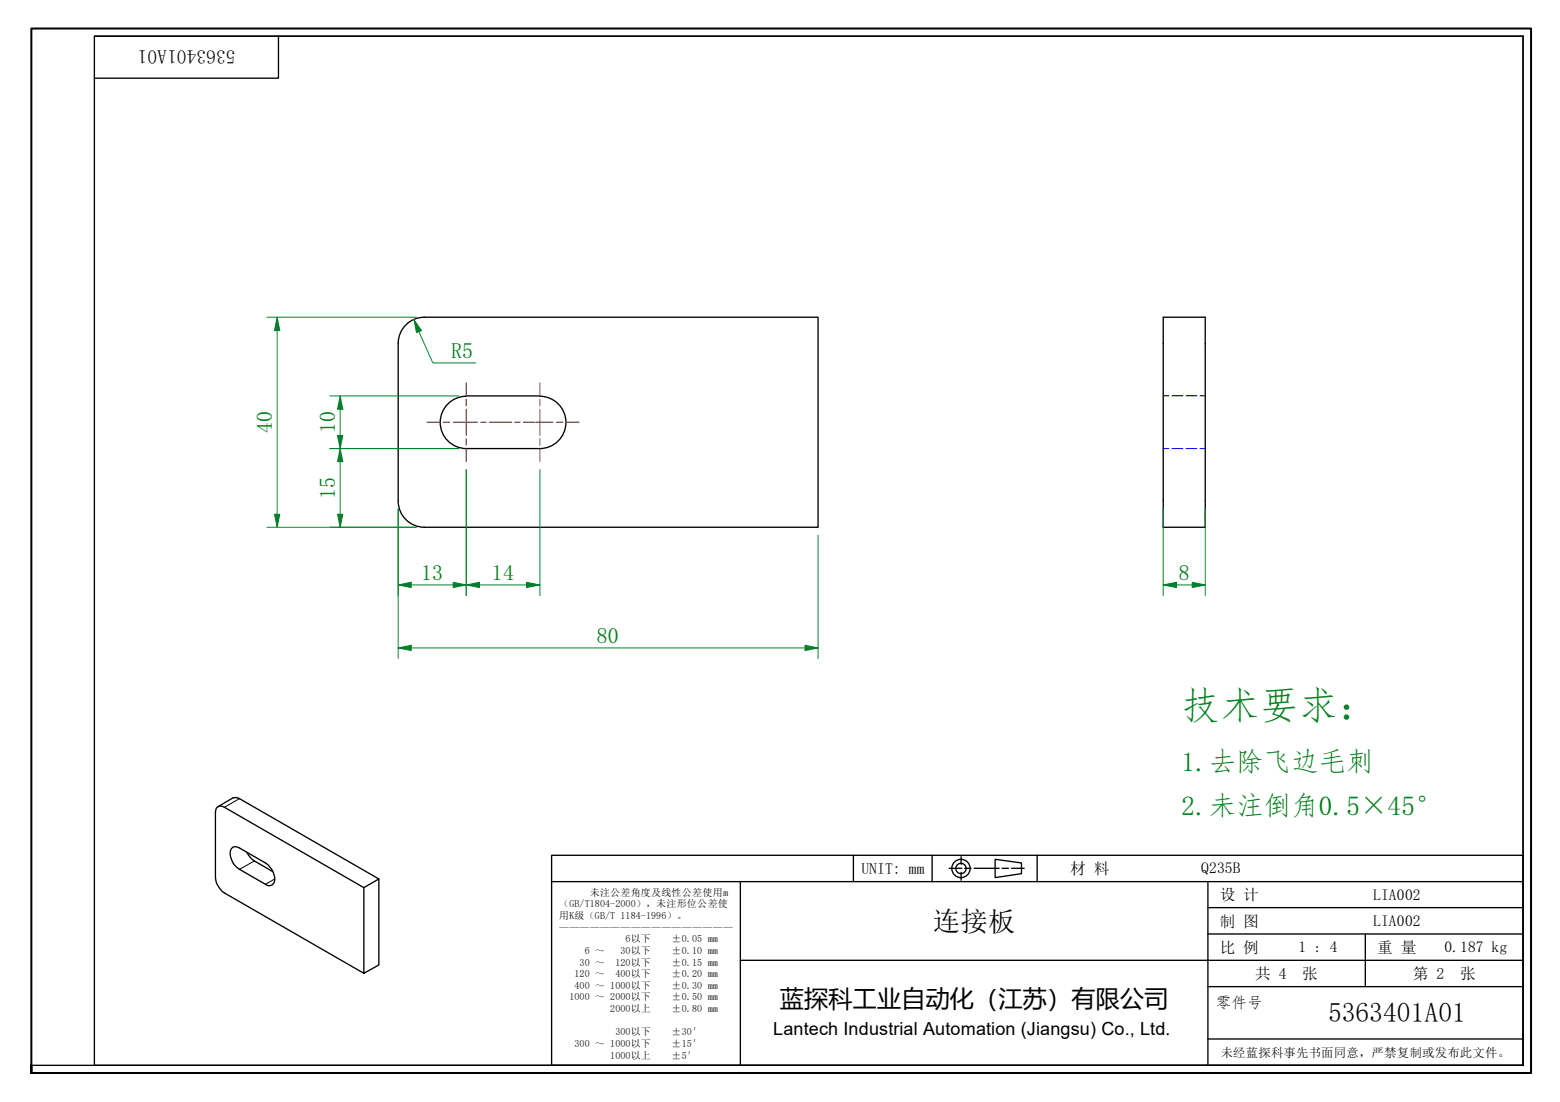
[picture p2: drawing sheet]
<svg xmlns="http://www.w3.org/2000/svg" width="297mm" height="210mm" viewBox="0 0 297 210" stroke-linecap="round" stroke-linejoin="round" font-family="sans-serif">
<path d="M75.8 65.4a5 5 0 0 1 5-5h75v40h-75a5 5 0 0 1-5-5M75.8 65.4v30M88.8 75.4h14M88.8 75.5a5 5 0 0 0-5 5 5 5 0 0 0 5 4.9M102.8 75.5a5 5 0 0 1 5 5 5 5 0 0 1-5 4.9M221.5 60.4h8v40h-8zM88.8 85.4h14M41.5 153.6l2.8-1.6 .8-.1 .5 .2 26.5 15.3M44.1 161.6a1.05 1.05 0 0 1 1.5-.1l4.9 2.9a3.7 3.7 0 0 1 1.8 3.5 1.03 1.03 0 0 1-1.8 .5l-4.9-2.8a3.5 3.5 0 0 1-1.7-3.6zM47 162.3a4 4 0 0 0 1.5 1.7l3.4 2M69.3 169.1l2.8-1.7v16.4l-2.8 1.6zM69.3 169.1l-26.6-15.3a1.05 1.05 0 0 0-1.2-.1 1.05 1.05 0 0 0-.5 1.1v12.2a4 4 0 0 0 1.7 3.1l26.6 15.3" fill="none" stroke="#000" stroke-width=".25"/>
<path d="M221.5 75.4h1.1M223.1 75.4h2.1M225.8 75.4h2.1M228.5 75.4h1M221.5 85.4h1.1M223.1 85.4h2.1M225.8 85.4h2.1M228.5 85.4h1" fill="none" stroke="#00f" stroke-width=".19"/>
<path d="M45.6 152.1l-2.9 1.7M48.5 164l-2.9 1.6M52.3 167.4l-1.8 1" fill="none" stroke="#000" stroke-width=".19"/>
<path d="M6 204.4v-1.5v1.5M6 202.9v-197.5h285.5v199h-285.5" fill="none" stroke="#000" stroke-width=".38"/>
<path d="M18 6.9h272v196h-272zM18 6.9h272M53 6.9v8h-35M290 6.9v196h-284" fill="none" stroke="#000" stroke-width=".25"/>
<g fill="none" stroke="#000" stroke-width=".25">
<path d="M105 162.9h185v40h-185zM105 167.9h185M141 167.9v35M162.5 162.9v5M177.5 162.9v5M180.7 165.4h2.4M183 163.2v1.4M183 166.2v1.5M183.7 165.4h1.2M185.5 165.4h4.7M189.5 163.7l5 .7v2l-5 .8zM190.8 165.4h1.2"/>
<path d="M192.6 165.4h2.4M197.5 162.9v5M230 167.9v35M230 177.9h60M230 172.9h60M260 177.9v10M291.5 162.9v41.5h-186.5M141 182.9h149M230 197.9h60M230 187.9h60"/>
<circle cx="183" cy="165.4" r="1.75"/>
<circle cx="183" cy="165.4" r=".98"/>
</g>
<g fill="none" stroke="#f00" stroke-width=".19">
<path d="M88.8 72.9v2.5M88.8 76v1.3M88.8 77.9v5.1M102.8 72.9v2.5M102.8 76v1.3M102.8 77.9v5.1M81.3 80.4h2.5M84.4 80.4h1.3M86.3 80.4h4.6M88.8 83.5v1.3M88.8 85.4v2.5M91.5 80.4h1.1"/>
<path d="M93.2 80.4h4.3M98 80.4h1.1M99.6 80.4h2.2M102 80.4h3.3M102.8 83.5v1.3M102.8 85.4v2.5M105.9 80.4h1.3M107.8 80.4h2.5"/>
</g>
<path d="M75.8 123.4h2.5" fill="none" stroke="#00803f" stroke-width=".19"/>
<path d="M75.8 123.4l2.5-.5v1z" fill="#00803f"/>
<path d="M75.8 123.4l2.5-.5v1zM153.3 123.4h2.5" fill="none" stroke="#00803f" stroke-width=".19"/>
<path d="M153.3 122.9l2.5 .5-2.5 .5z" fill="#00803f"/>
<path d="M75.8 96.9v28.5M75.8 111.4h2.5M155.8 102v23.4M78.3 123.4h75M153.3 122.9l2.5 .5-2.5 .5z" fill="none" stroke="#00803f" stroke-width=".19"/>
<path d="M75.8 111.4l2.5-.5v1z" fill="#00803f"/>
<path d="M75.8 111.4l2.5-.5v1zM86.3 111.4h2.5" fill="none" stroke="#00803f" stroke-width=".19"/>
<path d="M86.3 110.9l2.5 .5-2.5 .5z" fill="#00803f"/>
<path d="M75.8 96.9v16.5M88.8 89.4v24M78.3 111.4h8M86.3 110.9l2.5 .5-2.5 .5zM88.8 111.4h2.5" fill="none" stroke="#00803f" stroke-width=".19"/>
<path d="M88.8 111.4l2.5-.5v1z" fill="#00803f"/>
<path d="M88.8 111.4l2.5-.5v1zM100.3 111.4h2.5" fill="none" stroke="#00803f" stroke-width=".19"/>
<path d="M100.3 110.9l2.5 .5-2.5 .5z" fill="#00803f"/>
<path d="M52.8 60.4v2.6M88.8 89.4v24M102.8 89.4v24M91.3 111.4h9M100.3 110.9l2.5 .5-2.5 .5z" fill="none" stroke="#00803f" stroke-width=".19"/>
<path d="M52.8 60.4l.5 2.6h-1z" fill="#00803f"/>
<path d="M52.8 60.4l.5 2.6h-1zM52.8 98v2.4" fill="none" stroke="#00803f" stroke-width=".19"/>
<path d="M52.3 98h1l-.5 2.4z" fill="#00803f"/>
<path d="M50.8 60.4h28.5M52.8 63v35M52.3 98h1l-.5 2.4zM64.8 98v2.4M50.8 100.4h28.5" fill="none" stroke="#00803f" stroke-width=".19"/>
<path d="M64.3 98h1l-.5 2.4z" fill="#00803f"/>
<path d="M64.3 98h1l-.5 2.4zM64.8 85.4v2.5" fill="none" stroke="#00803f" stroke-width=".19"/>
<path d="M64.8 85.4l.5 2.5h-1z" fill="#00803f"/>
<path d="M64.8 75.4v2.5M62.8 85.4h24.5M64.8 85.4l.5 2.5h-1zM64.8 87.9v10.1M62.8 100.4h16.5" fill="none" stroke="#00803f" stroke-width=".19"/>
<path d="M64.8 75.4l.5 2.5h-1z" fill="#00803f"/>
<path d="M64.8 75.4l.5 2.5h-1zM64.8 83v2.4" fill="none" stroke="#00803f" stroke-width=".19"/>
<path d="M64.3 83h1l-.5 2.4z" fill="#00803f"/>
<path d="M62.8 75.4h24.5M64.8 77.9v5.1M62.8 85.4h24.5M64.3 83h1l-.5 2.4zM221.5 111.4h2.5" fill="none" stroke="#00803f" stroke-width=".19"/>
<path d="M221.5 111.4l2.5-.5v1z" fill="#00803f"/>
<path d="M221.5 111.4l2.5-.5v1zM227 111.4h2.5" fill="none" stroke="#00803f" stroke-width=".19"/>
<path d="M227 110.9l2.5 .5-2.5 .5z" fill="#00803f"/>
<path d="M78.8 60.9l1 2.3M221.5 96.9v16.5M229.5 96.9v16.5M224 111.4h3M227 110.9l2.5 .5-2.5 .5z" fill="none" stroke="#00803f" stroke-width=".19"/>
<path d="M78.8 60.9l1.5 2.1-1 .3z" fill="#00803f"/>
<path d="M78.8 60.9l1.5 2.1-1 .3zM79.8 63.2l2.6 5.9h8.2" fill="none" stroke="#00803f" stroke-width=".19"/>
<text font-size="7.4" fill="#008000" x="225" y="136.9">技术要求：</text>
<g font-size="5.2" fill="#008000">
<text x="225" y="146.8">1.去除飞边毛刺</text>
<text x="225" y="155.2">2.未注倒角0.5×45°</text>
</g>
<g font-size="5.2">
<text x="177.6" y="177.3">连接板</text>
<text x="252.9" y="194.7">5363401A01</text>
</g>
<text font-size="4.6" x="148.5" y="191.9">蓝探科工业自动化（江苏）有限公司</text>
<g font-size="4.2" fill="#008000">
<text x="85.9" y="68.1">R5</text>
<text x="51.8" y="82.5" transform="rotate(-90 51.8 82.5)">40</text>
<text x="63.8" y="82.5" transform="rotate(-90 63.8 82.5)">10</text>
<text x="63.8" y="95" transform="rotate(-90 63.8 95)">15</text>
<text x="80.2" y="110.4">13</text>
<text x="93.7" y="110.5">14</text>
<text x="224.5" y="110.4">8</text>
<text x="113.7" y="122.4">80</text>
</g>
<text font-size="3.7" x="44.8" y="9.6" transform="rotate(180 44.8 9.6)">5363401A01</text>
<text font-size="3.4" x="147.2" y="197.1">Lantech Industrial Automation (Jiangsu) Co., Ltd.</text>
<g font-size="3">
<text x="164" y="166.4">UNIT: mm</text>
<text x="203.8" y="166.5">材 料</text>
<text x="228.7" y="166.3">Q235B</text>
<text x="232.3" y="171.5">设 计</text>
<text x="261.5" y="171.4">LIA002</text>
<text x="232.3" y="176.5">制 图</text>
<text x="261.5" y="176.4">LIA002</text>
<text x="232.3" y="181.5">比 例</text>
<text x="247.3" y="181.4">1 : 4</text>
<text x="262.3" y="181.5">重 量</text>
<text x="275" y="181.3">0.187 kg</text>
<text x="231.5" y="191.9">零件号</text>
<text x="239" y="186.5">共 4</text>
<text x="248" y="186.5">张</text>
<text x="269" y="186.5">第 2</text>
<text x="278" y="186.5">张</text>
</g>
<text font-size="2.3" x="232.5" y="201.3">未经蓝探科事先书面同意，严禁复制或发布此文件。</text>
<g font-size="1.9">
<text x="106.5" y="172.8">（GB/T1804-2000），未注形位公差使</text>
<text x="112.3" y="170.6">未注公差角度及线性公差使用m</text>
<text x="106.5" y="175">用K级（GB/T 1184-1996）。</text>
<text x="106.5" y="177.3">—————————————————</text>
<text x="119.1" y="179.5">6以下</text>
<text x="127.9" y="179.5">±0.05 mm</text>
<text x="110.4" y="183.9">30 ～</text>
<text x="111.4" y="181.7">6 ～</text>
<text x="117.2" y="183.9">120以下</text>
<text x="118.2" y="181.7">30以下</text>
<text x="127.9" y="181.7">±0.10 mm</text>
<text x="127.9" y="183.9">±0.15 mm</text>
<text x="108.5" y="190.5">1000 ～ 2000以下</text>
<text x="109.4" y="186.1">120 ～</text>
<text x="109.4" y="188.3">400 ～ 1000以下</text>
<text x="117.2" y="186.1">400以下</text>
<text x="127.9" y="186.1">±0.20 mm</text>
<text x="127.9" y="188.3">±0.30 mm</text>
<text x="127.9" y="190.5">±0.50 mm</text>
<text x="116.2" y="192.8">2000以上</text>
<text x="117.2" y="197.2">300以下</text>
<text x="127.9" y="192.8">±0.80 mm</text>
<text x="127.9" y="197.2">±30′</text>
<text x="109.4" y="199.4">300 ～ 1000以下</text>
<text x="116.2" y="201.6">1000以上</text>
<text x="127.9" y="199.4">±15′</text>
<text x="127.9" y="201.6">±5′</text>
</g>
</svg>
